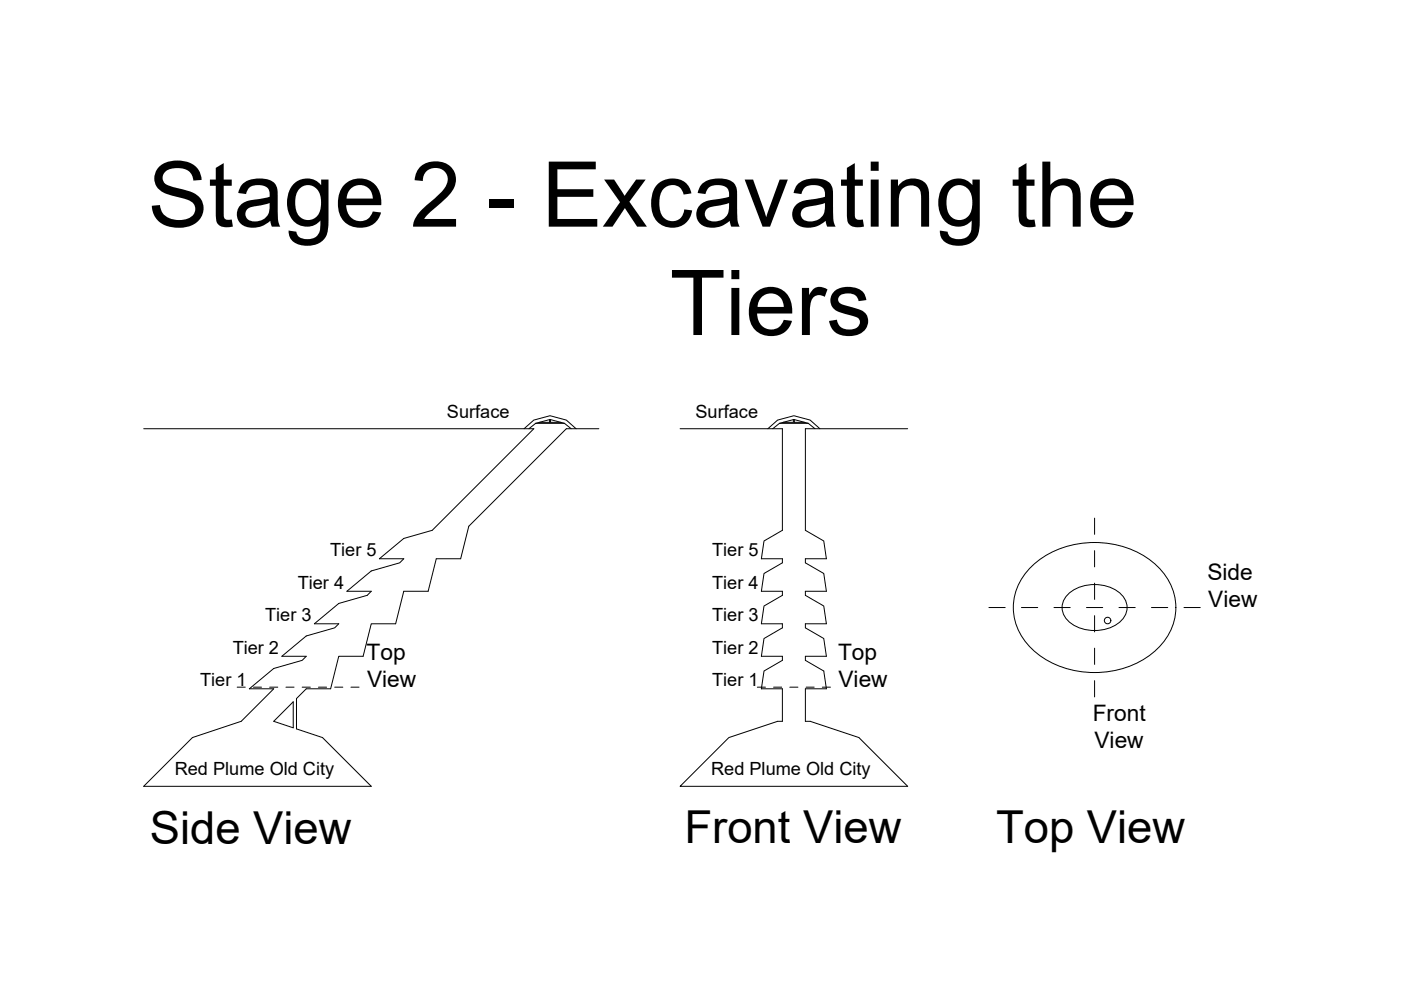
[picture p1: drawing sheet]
<svg xmlns="http://www.w3.org/2000/svg" width="297mm" height="210mm" viewBox="0 0 297 210" stroke-linecap="round" stroke-linejoin="round" font-family="sans-serif">
<!-- layer: Excavation -->
<g fill="none" stroke="#000" stroke-width=".21">
<path d="M113.2 90.9l-21.6 21.5-6 1.8-5.2 4.3h5.2l-.9 .8-6 1.8-5.2 4.3h5.2l-.8 .8-6.1 1.7-5.1 4.4h5.1l-.8 .8-6.1 1.7-5.1 4.3h5.1l-.8 .9-6.1 1.7-5.1 4.3h5.1l-6.9 6.9M120.1 90.9l-20.7 20.7-1.7 6.9h-5.2l-1.7 6.9h-5.2l-1.7 6.9h-5.2l-1.7 6.8h-5.2l-1.7 6.9h-5.2l-2 2.1v6.4M165.9 90.9v21.5l-3.9 2.3-.6 3.8h4.5v.8l-3.9 2.3-.6 3.8h4.5v.8l-3.9 2.3-.6 3.8h4.5v.8l-3.9 2.3-.6 3.7h4.5v.9l-3.9 2.3-.6 3.7h4.5v6.9M170.8 90.9v21.5l3.9 2.3 .5 3.8h-4.4v.8l3.9 2.3 .5 3.8h-4.4v.8l3.9 2.3 .5 3.8h-4.4v.8l3.9 2.3 .5 3.7h-4.4v.9l3.9 2.3 .5 3.7h-4.4v6.9M218.8 120a20.1 20.1 0 0 1 26.6 0 11.8 11.8 0 0 1-1.1 18.6 20.3 20.3 0 0 1-25.5-1 11.7 11.7 0 0 1 0-17.6zM58 152.9l4.2-4.1v5.5"/>
<circle cx="234.8" cy="131.6" r=".69"/>
</g>
<!-- layer: 0 -->
<g fill="none" stroke="#000" stroke-width=".21">
<path d="M30.5 90.9h82.7M120.1 90.9h6.9M144.2 90.9h21.7M170.8 90.9h21.6M232.1 109.9v3.4M232.1 116.7v3.5M209.7 128.8h3.4M216.6 128.8h3.4M223.5 128.8h3.4M226.5 125.9a8.8 8.8 0 0 1 11.1 0 3.9 3.9 0 0 1-.7 6.4 8.6 8.6 0 0 1-10.9-1.3 3.7 3.7 0 0 1 .5-5.1zM230.4 128.8h3.4M232.1 123.6v3.5"/>
<path d="M232.1 130.5v3.5M232.1 137.4v3.5M237.2 128.8h3.5M244.1 128.8h3.5M251 128.8h3.5M50.3 145.7h1.7M51.1 152.9l-10.3 3.5-10.3 10.3h48.2l-10.3-10.3-5.5-1.9M53.7 145.7h1.8M57.2 145.7h1.7M58 152.9l4.2 1.4M60.6 145.7h1.7M64.1 145.7h1.7"/>
<path d="M67.5 145.7h1.7M71 145.7h1.7M74.4 145.7h1.7M160.6 145.7h1.7M164 145.7h1.7M165.9 152.9h-1l-10.4 3.5-10.3 10.3h48.2l-10.3-10.3-10.3-3.5h-1M167.5 145.7h1.7M170.9 145.7h1.7M174.3 145.7h1.8M232.1 144.3v3.5"/>
</g>
<!-- layer: Dome -->
<path d="M111.1 90.9l2.1-1.8 3.4-1 3.5 1 2 1.8M113.6 89.8l3-.9 3.1 .9 1.4 1.1M113.6 89.8l-1.5 1.1M113.6 89.8h6.1M116.5 89v.5h-2.2M116.7 89v.5h2.2M162.8 90.9l2.1-1.8 3.4-1 3.5 1 2 1.8M165.3 89.8l3-.9 3.1 .9 1.4 1.1M165.3 89.8h6.1M165.3 89.8l-1.5 1.1M168.2 89v.5h-2.2M168.4 89v.5h2.2" fill="none" stroke="#000" stroke-width=".21"/>
<g font-size="19.3">
<text x="31.3" y="48.1">Stage 2 - Excavating the</text>
<text x="142" y="71">Tiers</text>
</g>
<g font-size="9.6">
<text x="31.8" y="178.9">Side View</text>
<text x="145.1" y="178.8">Front View</text>
<text x="211.2" y="178.8">Top View</text>
</g>
<g font-size="4.8">
<text x="256" y="123">Side</text>
<text x="256.2" y="128.8">View</text>
<text x="77.7" y="139.8">Top</text>
<text x="177.7" y="139.8">Top</text>
<text x="77.8" y="145.6">View</text>
<text x="177.8" y="145.6">View</text>
<text x="231.7" y="152.9">Front</text>
<text x="232.1" y="158.7">View</text>
</g>
<g font-size="3.9">
<text x="94.8" y="88.5">Surface</text>
<text x="147.5" y="88.5">Surface</text>
<text x="70" y="118">Tier 5</text>
<text x="151" y="118">Tier 5</text>
<text x="63.1" y="124.8">Tier 4</text>
<text x="151" y="124.8">Tier 4</text>
<text x="56.2" y="131.8">Tier 3</text>
<text x="151" y="131.8">Tier 3</text>
<text x="49.3" y="138.6">Tier 2</text>
<text x="151" y="138.6">Tier 2</text>
<text x="42.4" y="145.5">Tier 1</text>
<text x="151" y="145.5">Tier 1</text>
<text x="37.1" y="164.4">Red Plume Old City</text>
<text x="150.8" y="164.4">Red Plume Old City</text>
</g>
</svg>
